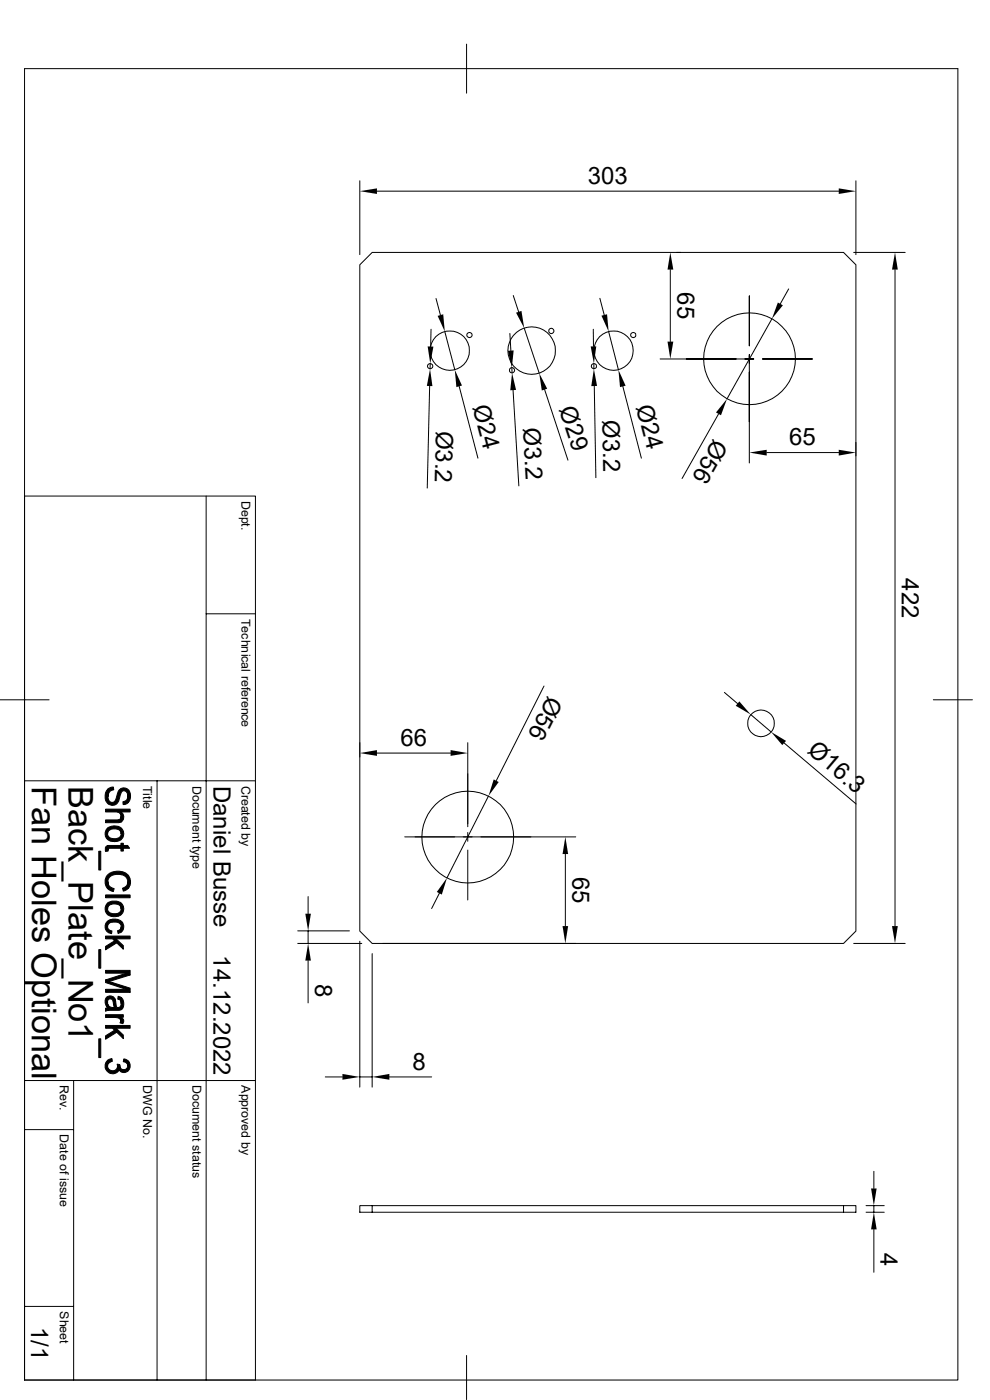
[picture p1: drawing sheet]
<svg xmlns="http://www.w3.org/2000/svg" width="210mm" height="297mm" viewBox="0 0 210 297" stroke-linecap="round" stroke-linejoin="round" font-family="sans-serif">
<g fill="none" stroke="#000" stroke-width=".21">
<path d="M5.2 14.6h198v278.2h-198zM99 9.4v10.4M76.3 38.4v15.6M181.6 38.4v15.6M79 53.6h99.9l2.7 2.6v141.3l-2.7 2.7h-99.9l-2.7-2.7v-141.3zM80 40.6h97.9M142.2 57.2v15.3M143.6 53.6h.8M181.1 53.6h10.9M189.9 57.2v139.3M91.3 77.1l-.1 1.2M91.4 69.8v3.7"/>
<path d="M92.5 63.3l.9 3.5M94.4 70.4l2.1 8M108.2 70.7l.2 3.7M108.6 78v1.1M108.9 62.7l1.1 3.5M111.2 69.6l3.2 9.6M125.9 69.8v3.7M126 77.1v1.2M127.3 63.3l.9 3.5M129.1 70.4l2.1 8M140 76.2h19.9M159 62.8v10.6"/>
<path d="M159 75.2v23M161.8 76.2h10.5M163.7 67.6l-9.5 17M167.3 61.3l-1.8 3.2M91.1 81.9l-.5 21.6M97.4 82l4 15.2M108.8 82.8l1.3 20.3M115.5 82.6l5 15M126.1 81.9l.3 19.4M132.1 82l4 15.2M152.4 87.8l-7.7 13.7M162.6 96h15.3"/>
<path d="M181.6 93.9v2.8M5.2 105.2h49v187.6h-49M43.7 105.2v187.6M43.7 130.2h10.5M0 148.5h10.4M76.3 157.6v3M80 159.8h15.6M99.2 157.6v17.8M115.4 145.5l-10.1 20.1M153.7 146.9l2.8 2.4M159.3 151.6l4.3 3.7M166.4 157.6l15.2 13"/>
<path d="M198 148.5h8.3M5.2 165.7h49M33.3 165.7v127.1M99.2 176.6v1.9M103.6 168.9l-8.8 17.3M122.1 177.5h-36.2M63.2 197.5h10.9M65.4 190.2v3.6M65.4 197.5v2.7M76.3 199.7v30.9M93.2 189.5l-1.6 3.2M99.2 180.3v10.6"/>
<path d="M119.9 181.2v15.3M63.2 200.2h13.6M65.4 203.8v9M79 202.3v28.3M81.2 200.2h40.9M181.1 200.2h10.9M5.2 239.6h10.4M5.2 229.2h49M15.6 229.2v63.6M69 228.5h3.6M76.3 228.5h2.7M82.6 228.5h9"/>
<path d="M79 255.8h-2.7v1.4h105.3v-1.4h-2.7v1.4M178.9 255.8h-99.9v1.4M183.7 255.8h3.9M183.7 257.2h3.9M185.4 248.5v3.6M185.4 255.8v1.4M5.2 277.2h10.4M185.4 260.8v9.1M99 287.6v9.3"/>
<circle cx="91.2" cy="77.7" r=".56"/>
<circle cx="95.4" cy="74.4" r="4.2"/>
<circle cx="99.6" cy="71.1" r=".56"/>
<circle cx="108.6" cy="78.5" r=".56"/>
<circle cx="112.8" cy="74.4" r="5"/>
<circle cx="116.9" cy="70.2" r=".56"/>
<circle cx="126" cy="77.7" r=".56"/>
<circle cx="130.2" cy="74.4" r="4.2"/>
<circle cx="134.3" cy="71.1" r=".56"/>
<circle cx="159" cy="76.1" r="9.7"/>
<circle cx="161.4" cy="153.5" r="2.84"/>
<circle cx="99.2" cy="177.6" r="9.7"/>
</g>
<g fill="#000" stroke="#000" stroke-width=".21">
<path d="M22.9 167.4l.5-.3 .6-.1 .1 .6a1.37 1.37 0 0 0-1.2 1.4z" fill-rule="evenodd"/>
<path d="M22.4 173.9h2.4a.76 .76 0 0 0 .9-.7v1.2l-.3 .1h-3z" fill-rule="evenodd"/>
<path d="M22.9 175.6a2.52 2.52 0 0 1 2.8 .1v1.2a1.45 1.45 0 0 0-2-1l-.3 .1a.84 .84 0 0 0-.6 .9z" fill-rule="evenodd"/>
<path d="M25.7 172.3a1.32 1.32 0 0 1 0 2.1z" fill-rule="evenodd"/>
<path d="M22.6 175.9l.2-.2v1.2a1.48 1.48 0 0 0 2.2 .9l.4-.3 .3-.4v-1.4a1.68 1.68 0 0 1 .3 2.1 1.68 1.68 0 0 1-2 .7 1.66 1.66 0 0 1-1.5-.9 1.66 1.66 0 0 1 .1-1.7z" fill-rule="evenodd"/>
<path d="M27.1 168.9v1.4l-.4 .3-.6 .1v-.6l.3-.1a1.01 1.01 0 0 0 .7-1.1z" fill-rule="evenodd"/>
<path d="M22.9 179.4h2.8v-.5h.5v.5h.9l.4 .6h-1.3v.6h-.5v-.6h-2.5l-.3 .3z" fill-rule="evenodd"/>
<path d="M22.4 171.7h5.2v.6h-1.9v2.1v-1.5a1.04 1.04 0 0 0-1.2-.6h-2.1z" fill-rule="evenodd"/>
<path d="M22.8 167.5l.1-.1v1.6a.92 .92 0 0 0 .7 1.2 .92 .92 0 0 0 1.1-1 2.17 2.17 0 0 1 1.3-2 1.74 1.74 0 0 1 1.5 2.6l-.4 .5v-1.4a.8 .8 0 0 0-.3-1 .8 .8 0 0 0-1.1 .2l-.2 .5a2.34 2.34 0 0 1-1.3 2.2 1.81 1.81 0 0 1-1.8-2.5z" fill-rule="evenodd"/>
<path d="M21 180.6h.4v4h-.4z" fill-rule="evenodd"/>
<path d="M22.4 189.9h5.2v.6h-5.2z" fill-rule="evenodd"/>
<path d="M22.5 179.6l.4-.2v1.2h-.5v-.7z" fill-rule="evenodd"/>
<path d="M22.7 195.5l.2 1.5 .5 .4 .3 .1v.6a1.51 1.51 0 0 1-1.3-1 1.51 1.51 0 0 1 .3-1.6z" fill-rule="evenodd"/>
<path d="M22.9 187.1a1.36 1.36 0 0 0 1.3 1.4l-.2 .6-1.2-.6z" fill-rule="evenodd"/>
<path d="M22.8 191.6a2.66 2.66 0 0 1 2.9 0v1.2a1.54 1.54 0 0 0-2.4-.8l-.4 .5-.1 .3z" fill-rule="evenodd"/>
<path d="M25.7 196.6v1.1l-.6 .3-.2-.6a.79 .79 0 0 0 .8-.8z" fill-rule="evenodd"/>
<path d="M22.6 191.8l.2-.2v1.2a1.61 1.61 0 0 0 2.5 .8l.4-.6v-1.4a1.68 1.68 0 0 1 .3 2 1.68 1.68 0 0 1-1.8 .9 1.68 1.68 0 0 1-1.7-.8 1.68 1.68 0 0 1 .1-1.9z" fill-rule="evenodd"/>
<path d="M22.8 195.5a2.27 2.27 0 0 1 3.3 .5l.1 1-.5 .7v-1.1a1.21 1.21 0 0 0-1.6-1l-.9 .3-.4 .7z" fill-rule="evenodd"/>
<path d="M27.1 187.1v1.5l-.9 .5-.2-.7 .9-.6z" fill-rule="evenodd"/>
<path d="M22.4 198.6h5.2v.6h-3l-.3 .4-.4-.4h-1.5z" fill-rule="evenodd"/>
<path d="M22.9 185.5a3.1 3.1 0 0 1 4.5 .5 2.12 2.12 0 0 1-.3 2.6v-1.5a1.94 1.94 0 0 0-2.7-1.6 1.52 1.52 0 0 0-1.5 1.6l-.1 1.4a2.27 2.27 0 0 1 .1-3z" fill-rule="evenodd"/>
<path d="M21 201.5h.4v3.9h-.4z" fill-rule="evenodd"/>
<path d="M22.8 212.6l.1 1.2-.2-.1z" fill-rule="evenodd"/>
<path d="M22.6 211.6a1.11 1.11 0 0 1 1.7 .2v1.9l-.3-.8a.65 .65 0 0 0-.3-.9 .65 .65 0 0 0-.8 .3l-.2 1.4a1.68 1.68 0 0 1-.1-2.1z" fill-rule="evenodd"/>
<path d="M25.1 211.4l.6 .2v1.3a.75 .75 0 0 0-.7-.9z" fill-rule="evenodd"/>
<path d="M22.4 215.3h3.8v.5h-.6v.7a1.08 1.08 0 0 0-1.3-.6h-1.9z" fill-rule="evenodd"/>
<path d="M22.4 200.8l1.9-1.2 .3-.4 1.6 1.4v.8l-1.4-1.4-2.4 1.5z" fill-rule="evenodd"/>
<path d="M22.9 213l.5 .7h.9v-1.9l.3 1.3a.52 .52 0 0 0 .5 .7 .52 .52 0 0 0 .6-.6v-1.6a1.89 1.89 0 0 1 0 2.6l-2.9 .2-.4 .1v-.6l.5-.1z" fill-rule="evenodd"/>
<path d="M25.6 215.8l.1 .1a.76 .76 0 0 1 .3 1.3l-.6-.2z" fill-rule="evenodd"/>
<path d="M22.4 207.9l5.2 1.7v.9l-.8-.6-4.4-1.5z" fill-rule="evenodd"/>
<path d="M22.4 207.9l4.4-1.4 .8 .3-4.4 1.4z" fill-rule="evenodd"/>
<path d="M22.4 209.9h4.4l.8 .6h-5.2z" fill-rule="evenodd"/>
<path d="M22.4 205.9h5.2v.9l-.8-.3h-4.4z" fill-rule="evenodd"/>
<path d="M22.4 217.6h5.2v.5h-3l-.3 .5-.4-.5h-1.5z" fill-rule="evenodd"/>
<path d="M21 220.4h.4v4h-.4z" fill-rule="evenodd"/>
<path d="M22.9 224.9l.8-.3 .1 .6-.7 .3-.3 .6z" fill-rule="evenodd"/>
<path d="M22.7 225.1l.1-.1v1.1a1.06 1.06 0 0 0 1.1 1.1 1.06 1.06 0 0 0 1-1l.1 1.2a1.62 1.62 0 0 1-2.2-.1 1.62 1.62 0 0 1-.1-2.2z" fill-rule="evenodd"/>
<path d="M24.8 225.8h.6v1.3l-.2-.2-.2 .5z" fill-rule="evenodd"/>
<path d="M22.4 219.8l1.9-1.2 .3-.5 1.6 1.5v.7l-1.4-1.3-2.4 1.5z" fill-rule="evenodd"/>
<path d="M26.2 224.7l.9 .3v1.1l-.1-.4-.3-.3-.5-.1z" fill-rule="evenodd"/>
<path d="M25.4 225.9a.85 .85 0 0 0 .7 1 .85 .85 0 0 0 1-.8v-1.1a1.37 1.37 0 0 1 .2 2 1.37 1.37 0 0 1-1.9 .1z" fill-rule="evenodd"/>
</g>
<g fill="#000">
<path d="M76.3 40.6l3.7-.6v1.1zM177.9 40l3.7 .6-3.7 .5zM142.2 53.6l.6 3.6h-1.2zM189.9 53.6l.6 3.6h-1.3zM90.7 73.5h1.2l-.6 3.6zM92.8 67l1.2-.3 .4 3.7zM107.7 74.4l1.3-.1-.4 3.7zM109.5 66.3l1.1-.3 .6 3.6zM125.3 73.5h1.2l-.5 3.6zM127.6 67l1.2-.3 .3 3.7zM141.6 72.5h1.2l-.6 3.7zM165 64.2l1.1 .6-2.4 2.8z"/>
<path d="M91.2 78.3l.5 3.6h-1.1zM96.5 78.4l1.5 3.4-1.2 .3zM108.6 79.1l.9 3.6-1.3 .1zM114.4 79.2l1.7 3.3-1.2 .3zM126 78.3l.7 3.6h-1.3zM131.2 78.4l1.5 3.4-1.2 .3zM154.2 84.6l-1.2 3.5-1.1-.6zM159 96l3.6-.6v1.2zM177.9 95.4l3.7 .6-3.7 .6zM76.3 159.8l3.7-.7v1.3zM95.6 159.1l3.6 .7-3.6 .6zM156.8 148.8l2.5 2.8-3.2-1.9z"/>
<path d="M163.6 155.3l3.2 1.9-.9 .9zM104.7 165.4l1.1 .5-2.2 3zM64.8 193.8h1.2l-.6 3.7zM94.8 186.2l-1.1 3.6-1-.6zM119.9 177.5l.6 3.7h-1.2zM119.3 196.5h1.2l-.6 3.7zM189.2 196.5h1.3l-.6 3.7zM65.4 200.2l.6 3.6h-1.2zM72.6 227.8l3.7 .7-3.7 .6zM79 228.5l3.6-.7v1.3zM184.8 252.1h1.2l-.6 3.7zM185.4 257.2l.6 3.6h-1.2z"/>
</g>
<g font-size="7.3">
<text x="6.8" y="166.7" transform="rotate(90 6.8 166.7)">Fan Holes Optional</text>
<text x="14.6" y="166.7" transform="rotate(90 14.6 166.7)">Back_Plate_No1</text>
</g>
<g font-size="5.1">
<text x="124.7" y="39">303</text>
<text x="143.7" y="62" transform="rotate(90 143.7 62)">65</text>
<text x="100.2" y="86.3" transform="rotate(75 100.2 86.3)">Ø24</text>
<text x="118.6" y="86.8" transform="rotate(72 118.6 86.8)">Ø29</text>
<text x="127.8" y="89.1" transform="rotate(89 127.8 89.1)">Ø3.2</text>
<text x="134.9" y="86.3" transform="rotate(75 134.9 86.3)">Ø24</text>
<text x="92.5" y="91.4" transform="rotate(91 92.5 91.4)">Ø3.2</text>
<text x="111" y="90.8" transform="rotate(87 111 90.8)">Ø3.2</text>
<text x="151.4" y="92.8" transform="rotate(119 151.4 92.8)">Ø56</text>
<text x="167.4" y="94.5">65</text>
<text x="191.3" y="122.7" transform="rotate(90 191.3 122.7)">422</text>
<text x="116.3" y="147.4" transform="rotate(117 116.3 147.4)">Ø56</text>
<text x="85" y="158.2">66</text>
<text x="171.1" y="159.6" transform="rotate(40 171.1 159.6)">Ø16.3</text>
<text x="45.3" y="166.7" transform="rotate(90 45.3 166.7)">Daniel Busse</text>
<text x="121.5" y="186" transform="rotate(90 121.5 186)">65</text>
<text x="45.3" y="202.7" transform="rotate(90 45.3 202.7)">14.12.2022</text>
<text x="66.9" y="208.7" transform="rotate(90 66.9 208.7)">8</text>
<text x="87.5" y="226.9">8</text>
<text x="186.8" y="265.9" transform="rotate(90 186.8 265.9)">4</text>
<text x="6.6" y="281.4" transform="rotate(90 6.6 281.4)">1/1</text>
</g>
<g font-size="2.6">
<text x="51.3" y="106.3" transform="rotate(90 51.3 106.3)">Dept.</text>
<text x="51.3" y="131.3" transform="rotate(90 51.3 131.3)">Technical reference</text>
<text x="30.4" y="166.7" transform="rotate(90 30.4 166.7)">Title</text>
<text x="40.8" y="166.7" transform="rotate(90 40.8 166.7)">Document type</text>
<text x="51.3" y="166.7" transform="rotate(90 51.3 166.7)">Created by</text>
<text x="12.7" y="230.2" transform="rotate(90 12.7 230.2)">Rev.</text>
<text x="30.4" y="230.2" transform="rotate(90 30.4 230.2)">DWG No.</text>
<text x="40.8" y="230.2" transform="rotate(90 40.8 230.2)">Document status</text>
<text x="51.3" y="230.2" transform="rotate(90 51.3 230.2)">Approved by</text>
<text x="12.7" y="240.7" transform="rotate(90 12.7 240.7)">Date of issue</text>
<text x="12.7" y="278.2" transform="rotate(90 12.7 278.2)">Sheet</text>
</g>
</svg>
